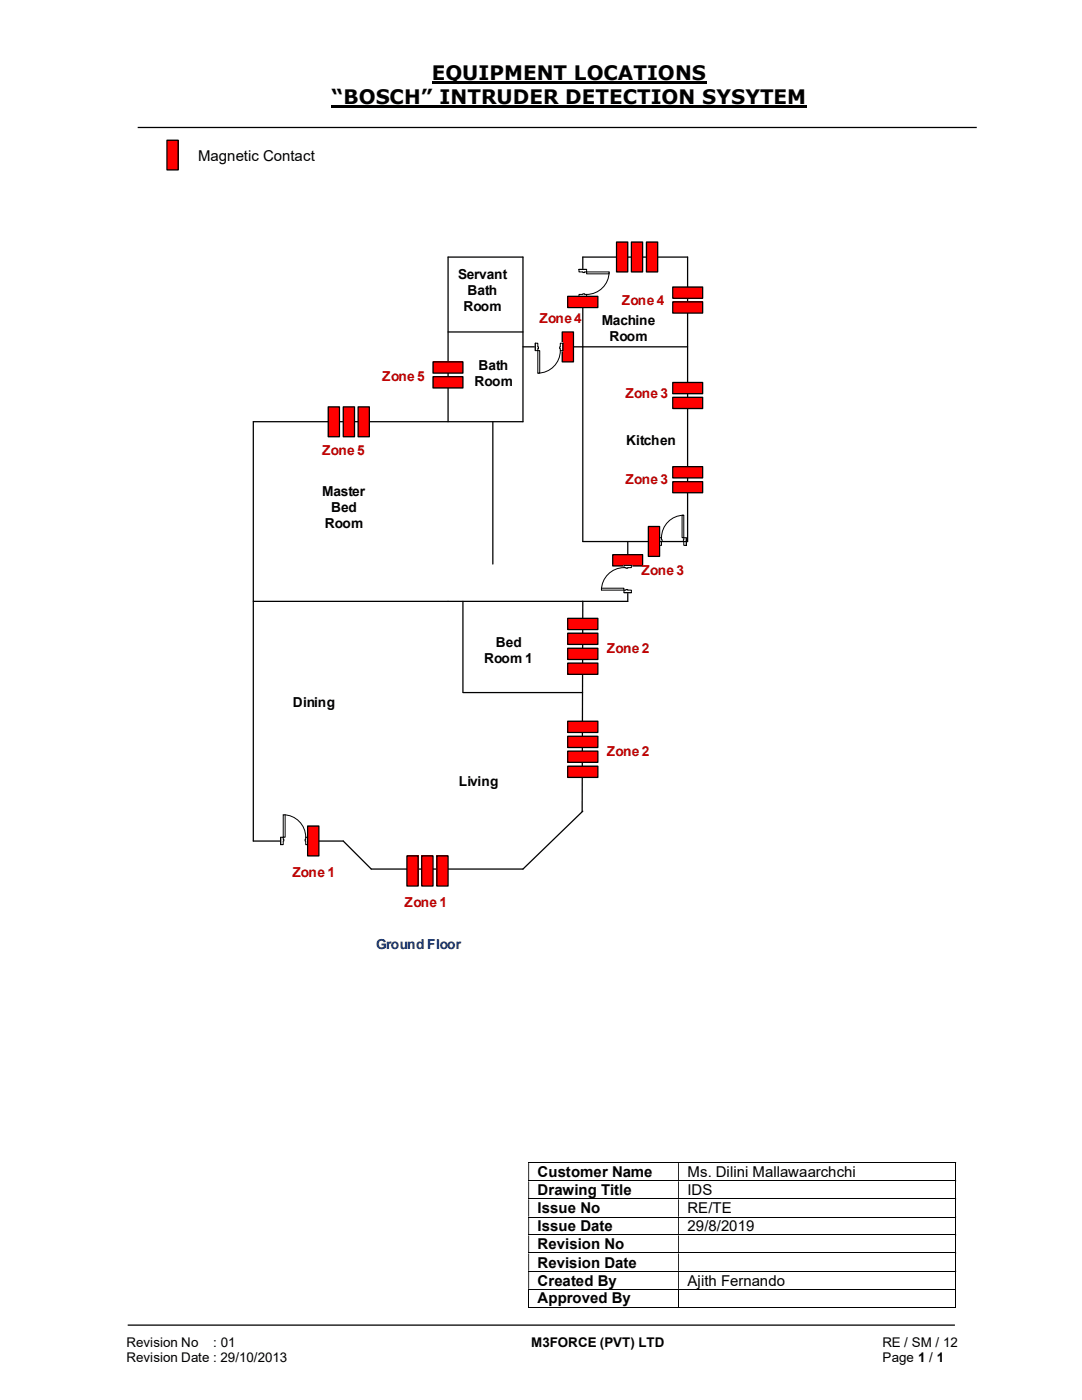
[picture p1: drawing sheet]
<svg xmlns="http://www.w3.org/2000/svg" width="216mm" height="279mm" viewBox="0 0 216 279" stroke-linecap="round" stroke-linejoin="round" font-family="sans-serif">
<path d="M86.1 16.5h54.9M66.2 21.3h94.8" fill="none" stroke="#000" stroke-width=".42"/>
<path d="M27.5 25.4h167.4M25.5 264.5h165" fill="none" stroke="#000" stroke-width=".25"/>
<g fill="none" stroke="#000" stroke-width=".2">
<path d="M105.4 232.1h85.2M105.4 235.7h85.2M105.4 239.3h85.2M190.7 232.1v3.5M190.7 235.8v3.4M190.7 239.4v3.4M105.4 242.9h85.2M105.4 246.5h85.2M105.4 250.1h85.2M105.4 253.7h85.2M105.4 257.3h85.2M105.5 257.3v3.7"/>
<path d="M135.4 257.3v3.7M190.7 243v3.4M190.7 246.5v3.5M190.7 250.1v3.5M190.7 253.8v3.4M190.7 257.3v3.7M105.4 260.9h29.9M135.5 260.9h55.1"/>
</g>
<g fill="#000">
<path d="M190.6 232h.2v.1h-.2zM105.4 232.1h.2v3.5h-.2zM135.3 232.1h.2v3.5h-.2z" fill-rule="evenodd"/>
<path d="M190.6 235.6h.2v.2h-.2zM105.4 235.8h.2v3.4h-.2zM135.3 235.8h.2v3.4h-.2z" fill-rule="evenodd"/>
<path d="M190.6 239.2h.2v.2h-.2zM105.4 239.4h.2v3.4h-.2zM135.3 239.4h.2v3.4h-.2z" fill-rule="evenodd"/>
<path d="M190.6 242.8h.2v.2h-.2zM105.4 243h.2v3.4h-.2zM135.3 243h.2v3.4h-.2z" fill-rule="evenodd"/>
<path d="M190.6 246.4h.2v.1h-.2zM105.4 246.5h.2v3.5h-.2zM135.3 246.5h.2v3.5h-.2z" fill-rule="evenodd"/>
<path d="M190.6 250h.2v.1h-.2zM105.4 250.1h.2v3.5h-.2zM135.3 250.1h.2v3.5h-.2z" fill-rule="evenodd"/>
<path d="M190.6 253.6h.2v.2h-.2zM105.4 253.8h.2v3.4h-.2zM135.3 253.8h.2v3.4h-.2z" fill-rule="evenodd"/>
</g>
<path d="M190.6 257.2h.2v.1h-.2zM190.6 260.8h.2v.2h-.2z" fill="#000"/>
<path d="M33.3 28h2.3v5.9h-2.3z" fill="#f00"/>
<path d="M33.3 28h2.3v5.9h-2.3zM89.4 66.3h15M104.4 69.2h32.8M89.4 84.2v-32.9h15v32.9h-53.9v83.7h18l5.6 5.5h30.3l11.9-11.5M98.3 84.2v28.4M116.3 108.1v-56.8h20.9v56.8M125.3 108.1v11.9h-74.8M92.4 120v18.2M92.5 138.2h23.7M116.3 120l-.1 42" fill="none" stroke="#000" stroke-width=".25"/>
<path d="M56 167h5.5v1.7h-5.5z" fill="#fff"/>
<path d="M56 167h5.5v1.7h-5.5z" fill="none" stroke="#fff" stroke-width=".2"/>
<path d="M56 167.1h.5v1.5h-.5zM61 167.1v1.5h.5v-1.5z" fill-rule="evenodd" fill="#fff"/>
<path d="M56.5 167.5v-.4h-.5v1.5h.5v-.7M61 167.5v-.4h.5v1.5h-.5v-.7" fill="none" stroke="#000" stroke-width=".2"/>
<path d="M56.5 167.5h.1v.4h-.1zM60.9 167.5v.4h.1v-.4z" fill-rule="evenodd" fill="#fff"/>
<path d="M56 167.1v1.5M56.5 162.6a4.5 4.5 0 0 1 4.5 4.5M56.5 167.5h.1v.4h-.1M61 167.5h-.1v.4h.1M61.5 167.1v1.5" fill="none" stroke="#000" stroke-width=".2"/>
<path d="M56.5 162.6h.4v4.5h-.4z" fill-rule="evenodd" fill="#fff"/>
<path d="M56.5 162.6h.4v4.5h-.4z" fill="none" stroke="#000" stroke-width=".2"/>
<path d="M61.4 164.8h2.2v6h-2.2z" fill="#f00"/>
<path d="M61.4 164.8h2.2v6h-2.2z" fill="none" stroke="#000" stroke-width=".25"/>
<path d="M87.2 170.8h2.2v6h-2.2z" fill="#f00"/>
<path d="M87.2 170.8h2.2v6h-2.2z" fill="none" stroke="#000" stroke-width=".25"/>
<path d="M84.2 170.8h2.2v6h-2.2z" fill="#f00"/>
<path d="M84.2 170.8h2.2v6h-2.2z" fill="none" stroke="#000" stroke-width=".25"/>
<path d="M81.2 170.8h2.2v6h-2.2z" fill="#f00"/>
<path d="M81.2 170.8h2.2v6h-2.2z" fill="none" stroke="#000" stroke-width=".25"/>
<path d="M122.3 110.7h5.9v2.2h-5.9z" fill-rule="evenodd" fill="#f00"/>
<path d="M122.3 110.7h5.9v2.2h-5.9z" fill="none" stroke="#000" stroke-width=".25"/>
<path d="M113.3 152.9h6v2.3h-6z" fill-rule="evenodd" fill="#f00"/>
<path d="M113.3 152.9h6v2.3h-6z" fill="none" stroke="#000" stroke-width=".25"/>
<path d="M113.3 149.9h6v2.2h-6z" fill-rule="evenodd" fill="#f00"/>
<path d="M113.3 149.9h6v2.2h-6z" fill="none" stroke="#000" stroke-width=".25"/>
<path d="M113.3 146.9h6v2.3h-6z" fill-rule="evenodd" fill="#f00"/>
<path d="M113.3 146.9h6v2.3h-6z" fill="none" stroke="#000" stroke-width=".25"/>
<path d="M113.3 143.9h6v2.3h-6z" fill-rule="evenodd" fill="#f00"/>
<path d="M113.3 143.9h6v2.3h-6z" fill="none" stroke="#000" stroke-width=".25"/>
<path d="M113.3 132.3h6v2.3h-6z" fill-rule="evenodd" fill="#f00"/>
<path d="M113.3 132.3h6v2.3h-6z" fill="none" stroke="#000" stroke-width=".25"/>
<path d="M113.3 129.4h6v2.2h-6z" fill-rule="evenodd" fill="#f00"/>
<path d="M113.3 129.4h6v2.2h-6z" fill="none" stroke="#000" stroke-width=".25"/>
<path d="M113.3 126.4h6v2.2h-6z" fill-rule="evenodd" fill="#f00"/>
<path d="M113.3 126.4h6v2.2h-6z" fill="none" stroke="#000" stroke-width=".25"/>
<path d="M113.3 123.4h6v2.2h-6z" fill-rule="evenodd" fill="#f00"/>
<path d="M113.3 123.4h6v2.2h-6z" fill="none" stroke="#000" stroke-width=".25"/>
<path d="M124.5 112.8h1.6v5.5h-1.6z" fill-rule="evenodd" fill="#fff"/>
<path d="M124.5 112.8h1.6v5.5h-1.6z" fill="none" stroke="#fff" stroke-width=".2"/>
<path d="M124.5 117.8h1.5v.5h-1.5zM124.5 112.8v.5h1.5v-.5z" fill-rule="evenodd" fill="#fff"/>
<path d="M124.9 117.8h-.4v.5h1.5v-.5h-.7M124.9 113.3h-.4v-.5h1.5v.5h-.7" fill="none" stroke="#000" stroke-width=".2"/>
<path d="M124.9 117.6h.4v.2h-.4zM124.9 113.3v.1h.4v-.1z" fill-rule="evenodd" fill="#fff"/>
<path d="M124.5 113.3a4.5 4.5 0 0 0-4.5 4.5M124.5 118.3h1.5M124.5 112.8h1.5M124.9 117.8v-.2h.4v.2M124.9 113.3v.1h.4v-.1" fill="none" stroke="#000" stroke-width=".2"/>
<path d="M120 117.4h4.5v.4h-4.5z" fill="#fff"/>
<path d="M120 117.4h4.5v.4h-4.5z" fill="none" stroke="#000" stroke-width=".2"/>
<path d="M131.5 107.3h5.4v1.6h-5.4z" fill="#fff"/>
<path d="M131.5 107.3h5.4v1.6h-5.4z" fill="none" stroke="#fff" stroke-width=".2"/>
<path d="M136.4 107.3v1.5h.5v-1.5zM131.5 107.3h.5v1.5h-.5z" fill-rule="evenodd" fill="#fff"/>
<path d="M132 107.7v-.4h-.5v1.5h.5v-.7M136.4 107.7v-.4h.5v1.5h-.5v-.7" fill="none" stroke="#000" stroke-width=".2"/>
<path d="M136.4 107.7v.4zM132 107.7h.1v.4h-.1z" fill-rule="evenodd" fill="#fff"/>
<path d="M131.5 107.3v1.5M132 107.7h.1v.4h-.1M136.4 102.8a4.5 4.5 0 0 0-4.4 4.5M136.4 107.7v.4M136.9 107.3v1.5" fill="none" stroke="#000" stroke-width=".2"/>
<path d="M136.1 102.8h.3v4.5h-.3z" fill-rule="evenodd" fill="#fff"/>
<path d="M136.1 102.8h.3v4.5h-.3z" fill="none" stroke="#000" stroke-width=".2"/>
<path d="M134.2 96.1h6v2.2h-6z" fill-rule="evenodd" fill="#f00"/>
<path d="M134.2 96.1h6v2.2h-6z" fill="none" stroke="#000" stroke-width=".25"/>
<path d="M134.2 93.1h6v2.3h-6z" fill-rule="evenodd" fill="#f00"/>
<path d="M134.2 93.1h6v2.3h-6z" fill="none" stroke="#000" stroke-width=".25"/>
<path d="M134.2 79.3h6v2.2h-6z" fill-rule="evenodd" fill="#f00"/>
<path d="M134.2 79.3h6v2.2h-6z" fill="none" stroke="#000" stroke-width=".25"/>
<path d="M134.2 76.3h6v2.3h-6z" fill-rule="evenodd" fill="#f00"/>
<path d="M134.2 76.3h6v2.3h-6z" fill="none" stroke="#000" stroke-width=".25"/>
<path d="M134.2 60.2h6v2.3h-6z" fill-rule="evenodd" fill="#f00"/>
<path d="M134.2 60.2h6v2.3h-6z" fill="none" stroke="#000" stroke-width=".25"/>
<path d="M134.2 57.3h6v2.2h-6z" fill-rule="evenodd" fill="#f00"/>
<path d="M134.2 57.3h6v2.2h-6z" fill="none" stroke="#000" stroke-width=".25"/>
<path d="M112.2 66.3h2.2v5.9h-2.2z" fill="#f00"/>
<path d="M112.2 66.3h2.2v5.9h-2.2z" fill="none" stroke="#000" stroke-width=".25"/>
<path d="M106.8 68.4h5.5v1.6h-5.5z" fill="#fff"/>
<path d="M106.8 68.4h5.5v1.6h-5.5z" fill="none" stroke="#fff" stroke-width=".2"/>
<path d="M106.8 68.5v1.5h.5v-1.5zM111.8 68.5h.5v1.5h-.5z" fill-rule="evenodd" fill="#fff"/>
<path d="M107.3 69.2v-.7h-.5v1.5h.5v-.4M111.8 69.2v-.7h.5v1.5h-.5v-.4" fill="none" stroke="#000" stroke-width=".2"/>
<path d="M107.3 69.2v.4h.1v-.4zM111.7 69.2h.1v.4h-.1z" fill-rule="evenodd" fill="#fff"/>
<path d="M106.8 68.5v1.5M107.3 69.2h.1v.4h-.1M111.8 70a4.5 4.5 0 0 1-4.5 4.5M111.8 69.2h-.1v.4h.1M112.3 68.5v1.5" fill="none" stroke="#000" stroke-width=".2"/>
<path d="M107.3 70h.4v4.5h-.4z" fill-rule="evenodd" fill="#fff"/>
<path d="M107.3 70h.4v4.5h-.4z" fill="none" stroke="#000" stroke-width=".2"/>
<path d="M129 48.3h2.2v6h-2.2z" fill="#f00"/>
<path d="M129 48.3h2.2v6h-2.2z" fill="none" stroke="#000" stroke-width=".25"/>
<path d="M126 48.3h2.2v6h-2.2z" fill="#f00"/>
<path d="M126 48.3h2.2v6h-2.2z" fill="none" stroke="#000" stroke-width=".25"/>
<path d="M123 48.3h2.3v6h-2.3z" fill="#f00"/>
<path d="M123 48.3h2.3v6h-2.3z" fill="none" stroke="#000" stroke-width=".25"/>
<path d="M86.4 75.2h6v2.2h-6z" fill-rule="evenodd" fill="#f00"/>
<path d="M86.4 75.2h6v2.2h-6z" fill="none" stroke="#000" stroke-width=".25"/>
<path d="M86.4 72.2h6v2.3h-6z" fill-rule="evenodd" fill="#f00"/>
<path d="M86.4 72.2h6v2.3h-6z" fill="none" stroke="#000" stroke-width=".25"/>
<path d="M65.5 81.2h2.2v6h-2.2z" fill="#f00"/>
<path d="M65.5 81.2h2.2v6h-2.2z" fill="none" stroke="#000" stroke-width=".25"/>
<path d="M68.5 81.2h2.2v6h-2.2z" fill="#f00"/>
<path d="M68.5 81.2h2.2v6h-2.2z" fill="none" stroke="#000" stroke-width=".25"/>
<path d="M71.5 81.2h2.2v6h-2.2z" fill="#f00"/>
<path d="M71.5 81.2h2.2v6h-2.2zM116.3 108.1h20.9" fill="none" stroke="#000" stroke-width=".25"/>
<path d="M129.4 105.1h2.2v5.9h-2.2z" fill="#f00"/>
<path d="M129.4 105.1h2.2v5.9h-2.2z" fill="none" stroke="#000" stroke-width=".25"/>
<path d="M115.5 53.8h1.6v5.5h-1.6z" fill-rule="evenodd" fill="#fff"/>
<path d="M115.5 53.8h1.6v5.5h-1.6z" fill="none" stroke="#fff" stroke-width=".2"/>
<path d="M115.5 53.8h1.6v.5h-1.6zM115.5 58.8v.5h1.6v-.5z" fill-rule="evenodd" fill="#fff"/>
<path d="M116.3 54.3h-.8v-.5h1.6v.5h-.4M116.3 58.8h-.8v.5h1.6v-.5h-.4" fill="none" stroke="#000" stroke-width=".2"/>
<path d="M116.3 54.3h.4v.1h-.4zM116.3 58.6v.2h.4v-.2z" fill-rule="evenodd" fill="#fff"/>
<path d="M115.5 53.8h1.6M115.5 59.3h1.6M116.3 54.3v.1h.4v-.1M116.3 58.8v-.2h.4v.2M121.5 54.3a4.5 4.5 0 0 1-4.4 4.5" fill="none" stroke="#000" stroke-width=".2"/>
<path d="M117.1 54.3h4.4v.4h-4.4z" fill="#fff"/>
<path d="M117.1 54.3h4.4v.4h-4.4z" fill="none" stroke="#000" stroke-width=".2"/>
<path d="M113.3 59.1h6v2.3h-6z" fill-rule="evenodd" fill="#f00"/>
<path d="M113.3 59.1h6v2.3h-6z" fill="none" stroke="#000" stroke-width=".25"/>
<g font-size="4">
<text x="86.1" y="16">EQUIPMENT LOCATIONS</text>
<text x="66.2" y="20.8">“BOSCH” INTRUDER DETECTION SYSYTEM</text>
</g>
<g font-size="3">
<text x="39.5" y="32.1">Magnetic Contact</text>
<text x="107.3" y="234.9">Customer Name</text>
<text x="107.3" y="238.5">Drawing Title</text>
<text x="137.2" y="234.9">Ms. Dilini Mallawaarchchi</text>
<text x="137.2" y="238.5">IDS</text>
<text x="107.3" y="242.1">Issue No</text>
<text x="107.3" y="245.7">Issue Date</text>
<text x="137.2" y="242.1">RE/TE</text>
<text x="137.2" y="245.7">29/8/2019</text>
<text x="107.3" y="249.3">Revision No</text>
<text x="107.3" y="253">Revision Date</text>
<text x="107.3" y="256.6">Created By</text>
<text x="137.2" y="256.6">Ajith Fernando</text>
<text x="107.3" y="260.1">Approved By</text>
</g>
<g font-size="2.7">
<text x="91.4" y="55.8">Servant</text>
<text x="93.3" y="58.9">Bath</text>
<text x="92.5" y="62.1">Room</text>
<text x="120.1" y="64.8">Machine</text>
<text x="121.6" y="68">Room</text>
<text x="94.7" y="77">Room</text>
<text x="95.5" y="73.7">Bath</text>
<text x="125" y="88.8">Kitchen</text>
<text x="64.3" y="99.1">Master</text>
<text x="64.8" y="105.5">Room</text>
<text x="66.1" y="102.3">Bed</text>
<text x="98.9" y="129.1">Bed</text>
<text x="96.6" y="132.2">Room 1</text>
<text x="58.5" y="141.1">Dining</text>
<text x="91.6" y="156.8">Living</text>
<text x="25.2" y="268.8">Revision No</text>
<text x="42.6" y="268.8">: 01</text>
<text x="106" y="268.8">M3FORCE (PVT) LTD</text>
<text x="176.1" y="268.8">RE / SM / 12</text>
<text x="25.2" y="271.8">Revision Date : 29/10/2013</text>
<text x="176.1" y="271.8">Page 1 / 1</text>
</g>
<g font-size="2.7" fill="#c00000">
<text x="107.7" y="64.5">Zone 4</text>
<text x="124.1" y="60.8">Zone 4</text>
<text x="76.2" y="76.1">Zone 5</text>
<text x="124.8" y="79.4">Zone 3</text>
<text x="64.3" y="90.7">Zone 5</text>
<text x="124.8" y="96.7">Zone 3</text>
<text x="128" y="114.7">Zone 3</text>
<text x="121.1" y="130.3">Zone 2</text>
<text x="121.1" y="150.8">Zone 2</text>
<text x="58.3" y="175.1">Zone 1</text>
<text x="80.7" y="181.1">Zone 1</text>
</g>
<text font-size="2.7" fill="#002060" x="75.1" y="189.4">Ground Floor</text>
</svg>
